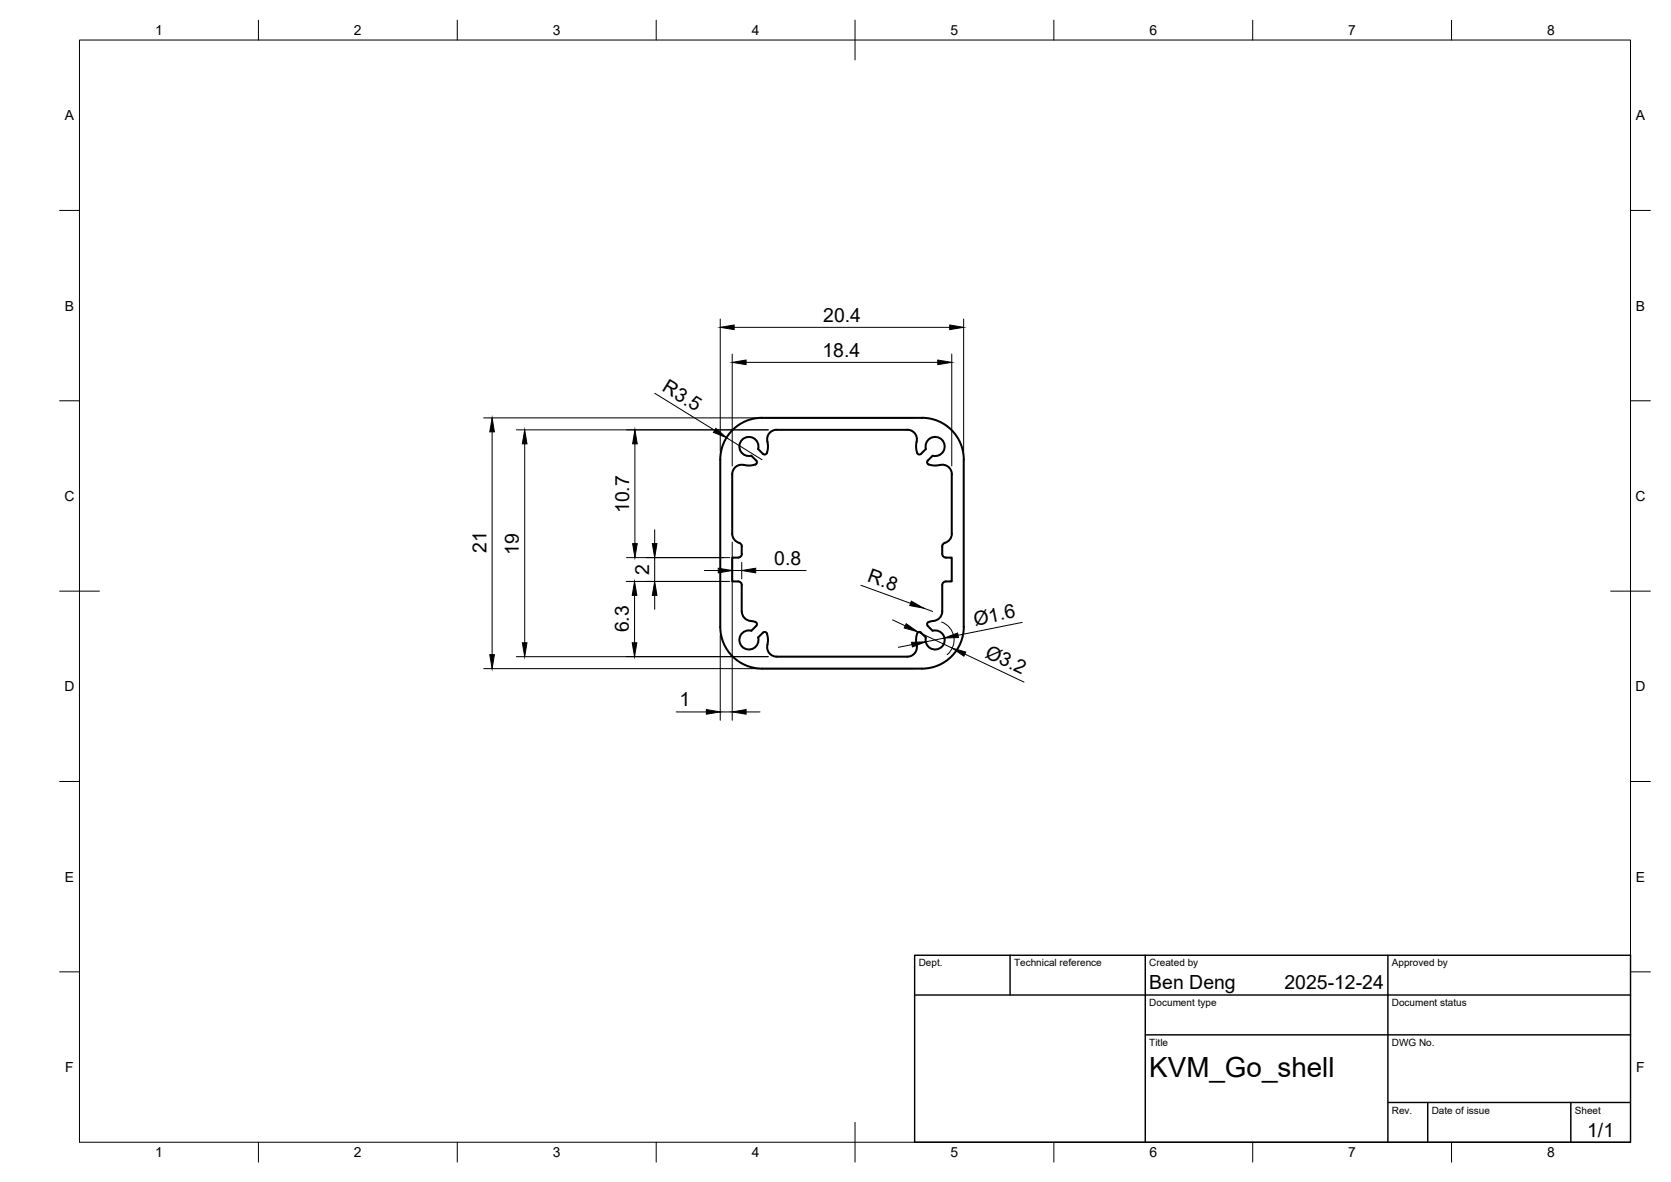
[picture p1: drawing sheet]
<svg xmlns="http://www.w3.org/2000/svg" width="420mm" height="297mm" viewBox="0 0 420 297" stroke-linecap="round" stroke-linejoin="round" font-family="sans-serif">
<!-- layer: Visible -->
<g fill="none" stroke="#000" stroke-width=".51">
<path d="M181.1 115.5v42a10.5 10.5 0 0 0 10.5 10.5h40.2a10.5 10.5 0 0 0 10.5-10.5v-42M191.6 105h40.2M191.6 105a10.5 10.5 0 0 0-10.5 10.5M230.5 111a2.38 2.38 0 0 0-2.4-3h-32.8a2.49 2.49 0 0 0-2.3 3.5 2.75 2.75 0 0 1-.6 2.7l-.6-.1-1.2-1.3a2.41 2.41 0 0 0-2.1-3 2.41 2.41 0 0 0-2.6 2.6 2.41 2.41 0 0 0 3 2.1l1.3 1.2 .1 .6a2.93 2.93 0 0 1-3.2 .5 2.42 2.42 0 0 0-3 2.4v14.9M230.5 111a3.9 3.9 0 0 0 .4 3.1l.5 .1 1.4-1.4M231.8 105a10.5 10.5 0 0 1 10.5 10.5M232.8 112.8a2.4 2.4 0 0 1 2.1-3 2.4 2.4 0 0 1 2.6 2.6 2.4 2.4 0 0 1-3 2.1M234.5 114.5l-1.2 1.2-.2 .6a2.93 2.93 0 0 0 3.2 .5 2.42 2.42 0 0 1 3 2.4v14.9M184.1 134.1a2.53 2.53 0 0 0 2 2.4l.4 .5v2.2a.94 .94 0 0 1-.9 .9h-1.5v6h1.5a.87 .87 0 0 1 .9 .9v6.6a2.6 2.6 0 0 0 2.8 2.5l.6 .2M237.6 136.4l-.6 .6-.1 2.2a.94 .94 0 0 0 .9 .9h1.5v6h-1.5a.9 .9 0 0 0-.9 .9v6.6a2.6 2.6 0 0 1-2.8 2.5l-.6 .2M239.3 134.1a2.4 2.4 0 0 1-1.7 2.3M188.9 158.5a2.4 2.4 0 0 0-3 2.1 2.4 2.4 0 0 0 2.6 2.6 2.4 2.4 0 0 0 2.1-3l1.2-1.2 .6-.2a2.93 2.93 0 0 1 .6 3.2 2.42 2.42 0 0 0 2.3 3h32.8a2.4 2.4 0 0 0 2.4-3"/>
<path d="M189.9 156.3l.3 .2 .1 .6-1.4 1.4M233.5 156.3l-.3 .2v.6l1.3 1.4M234.5 158.5a2.4 2.4 0 0 1 3 2.1 2.4 2.4 0 0 1-2.6 2.6 2.4 2.4 0 0 1-2.1-3M232.8 160.2l-1.2-1.2-.6-.2a2.93 2.93 0 0 0-.5 3.2"/>
</g>
<!-- layer: BORDER -->
<g fill="none" stroke="#000" stroke-width=".25">
<path d="M20 10.1h390v276.9h-390zM65 5.1v5M115 5.1v5M165 5.1v5M215 5.1v10M265 5.1v5M315 5.1v5M365 5.1v5M15 52.9h5M410 52.9h5M15 100.7h5M410 100.7h5"/>
<path d="M15 148.6h10M405 148.6h10M15 196.4h5M410 196.4h5M15 244.2h5M410 244.2h5M65 287v5M115 287v5M165 287v5M215 282.1v9.9M265 287v5M315 287v5"/>
<path d="M365 287v5"/>
</g>
<!-- layer: TITLEBLOCK -->
<path d="M230 240.1h180v46.9h-180zM230 250h180M254 240.1v9.9M288 240.1v46.9M349 240.1v46.9M288 260.1h122M349 277.1h61M359 277.1v9.9M395 277.1v9.9" fill="none" stroke="#000" stroke-width=".36"/>
<!-- layer: FD_Dimensions -->
<g fill="none" stroke="#000" stroke-width=".25">
<path d="M164.6 98.8l15.1 9.3M181.1 80.2v33.2M184.1 89v28.1M184.6 82.3h54.2M187.6 91.1h48.2M239.3 89v28.1M242.3 80.2v33.2M121.6 105h108.1M123.7 108.5v56M129.8 108h63.4M131.9 111.5v50M159.6 111.5v25.1"/>
<path d="M182.7 110l8.9 5.5M164.6 133.1v3.5M184.1 136.2v44.8M157.5 146.1h26M157.5 140.1h26M159.6 149.6v11.9M164.6 140.1v6M164.6 149.6v3.5M177.1 143.4h3.5M181.1 159.6v21.4M184.1 143.4h2.4M186.5 141.3v4.2"/>
<path d="M190 143.4h12.7M216.5 147.1l12.5 4.5M224.4 155.8l3.2 1.5M230.8 158.8l8.6 4.1M232.2 152.8l2.3 .9M236.8 156.3a4.8 4.8 0 0 1 1.4 8.2M257 156.4l-16.1 3.2M121.6 168h108.1M129.8 165h63.4M170 178.9h7.6M181.1 178.9h3M187.6 178.9h3.5"/>
<path d="M229.3 162l-3.4 .7M237.4 160.3l-4.7 1M242.6 164.4l14.9 7"/>
</g>
<g fill="#000" stroke="#000" stroke-width=".25">
<path d="M181.1 82.3l3.5-.6v1.1zM184.1 91.1l3.5-.6v1.1zM235.8 90.5l3.5 .6-3.5 .5zM238.8 81.7l3.5 .6-3.5 .5zM123.7 105l.6 3.5h-1.2zM131.9 108l.6 3.5h-1.2zM159.6 108l.6 3.5h-1.1zM180 107.7l2.7 2.3-3.3-1.3zM159.1 136.6h1.1l-.6 3.5zM164 136.6h1.2l-.6 3.5zM159.6 146.1l.5 3.5h-1.1zM164.6 146.1l.6 3.5h-1.2z"/>
<path d="M180.6 142.8l3.5 .6-3.5 .6zM186.5 143.4l3.5-.6v1.2zM227.9 156.7l2.9 2.1-3.4-1zM229.2 151.1l3 1.7-3.5-.6zM237.4 160.3l3.4-1.2 .2 1.1zM123.1 164.5h1.2l-.6 3.5zM131.3 161.5h1.2l-.6 3.5zM159 161.5h1.1l-.5 3.5zM177.6 178.3l3.5 .6-3.5 .6zM184.1 178.9l3.5-.6v1.2zM229.2 161.4l3.5-.1-3.3 1.3zM239.4 162.9l3.4 1-.4 1z"/>
</g>
<text font-size="7" x="289" y="270.6">KVM_Go_shell</text>
<g font-size="4.9">
<text x="207" y="80.8">20.4</text>
<text x="206.8" y="89.6">18.4</text>
<text x="166.3" y="98.1" transform="rotate(32 166.3 98.1)">R3.5</text>
<text x="158.2" y="129" transform="rotate(-90 158.2 129)">10.7</text>
<text x="122.3" y="138.9" transform="rotate(-90 122.3 138.9)">21</text>
<text x="130.5" y="139.4" transform="rotate(-90 130.5 139.4)">19</text>
<text x="194.7" y="141.9">0.8</text>
<text x="163.2" y="144.4" transform="rotate(-90 163.2 144.4)">2</text>
<text x="217.9" y="146.1" transform="rotate(20 217.9 146.1)">R.8</text>
<text x="158.1" y="158.9" transform="rotate(-90 158.1 158.9)">6.3</text>
<text x="245.2" y="157.2" transform="rotate(-11 245.2 157.2)">Ø1.6</text>
<text x="247.5" y="165" transform="rotate(25 247.5 165)">Ø3.2</text>
<text x="170.9" y="177.5">1</text>
<text x="289" y="248.5">Ben Deng</text>
<text x="323" y="248.5">2025-12-24</text>
<text x="399.1" y="285.7">1/1</text>
</g>
<g font-size="3.5">
<text x="39" y="8.8">1</text>
<text x="89" y="8.8">2</text>
<text x="139" y="8.8">3</text>
<text x="189" y="8.8">4</text>
<text x="239" y="8.8">5</text>
<text x="289" y="8.8">6</text>
<text x="339" y="8.8">7</text>
<text x="389" y="8.8">8</text>
<text x="16.3" y="30.2">A</text>
<text x="411.3" y="30.2">A</text>
<text x="16.3" y="78">B</text>
<text x="411.3" y="78">B</text>
<text x="16.2" y="125.9">C</text>
<text x="411.2" y="125.9">C</text>
<text x="16.2" y="173.7">D</text>
<text x="411.2" y="173.7">D</text>
<text x="16.3" y="221.6">E</text>
<text x="411.3" y="221.6">E</text>
<text x="16.4" y="269.4">F</text>
<text x="411.4" y="269.4">F</text>
<text x="39" y="290.8">1</text>
<text x="89" y="290.8">2</text>
<text x="139" y="290.8">3</text>
<text x="189" y="290.8">4</text>
<text x="239" y="290.8">5</text>
<text x="289" y="290.8">6</text>
<text x="339" y="290.8">7</text>
<text x="389" y="290.8">8</text>
</g>
<g font-size="2.5">
<text x="231" y="242.9">Dept.</text>
<text x="255" y="242.9">Technical reference</text>
<text x="289" y="242.9">Created by</text>
<text x="350" y="242.9">Approved by</text>
<text x="289" y="252.8">Document type</text>
<text x="350" y="252.8">Document status</text>
<text x="289" y="262.9">Title</text>
<text x="350" y="262.9">DWG No.</text>
<text x="350" y="279.9">Rev.</text>
<text x="360" y="279.9">Date of issue</text>
<text x="396" y="279.9">Sheet</text>
</g>
</svg>
